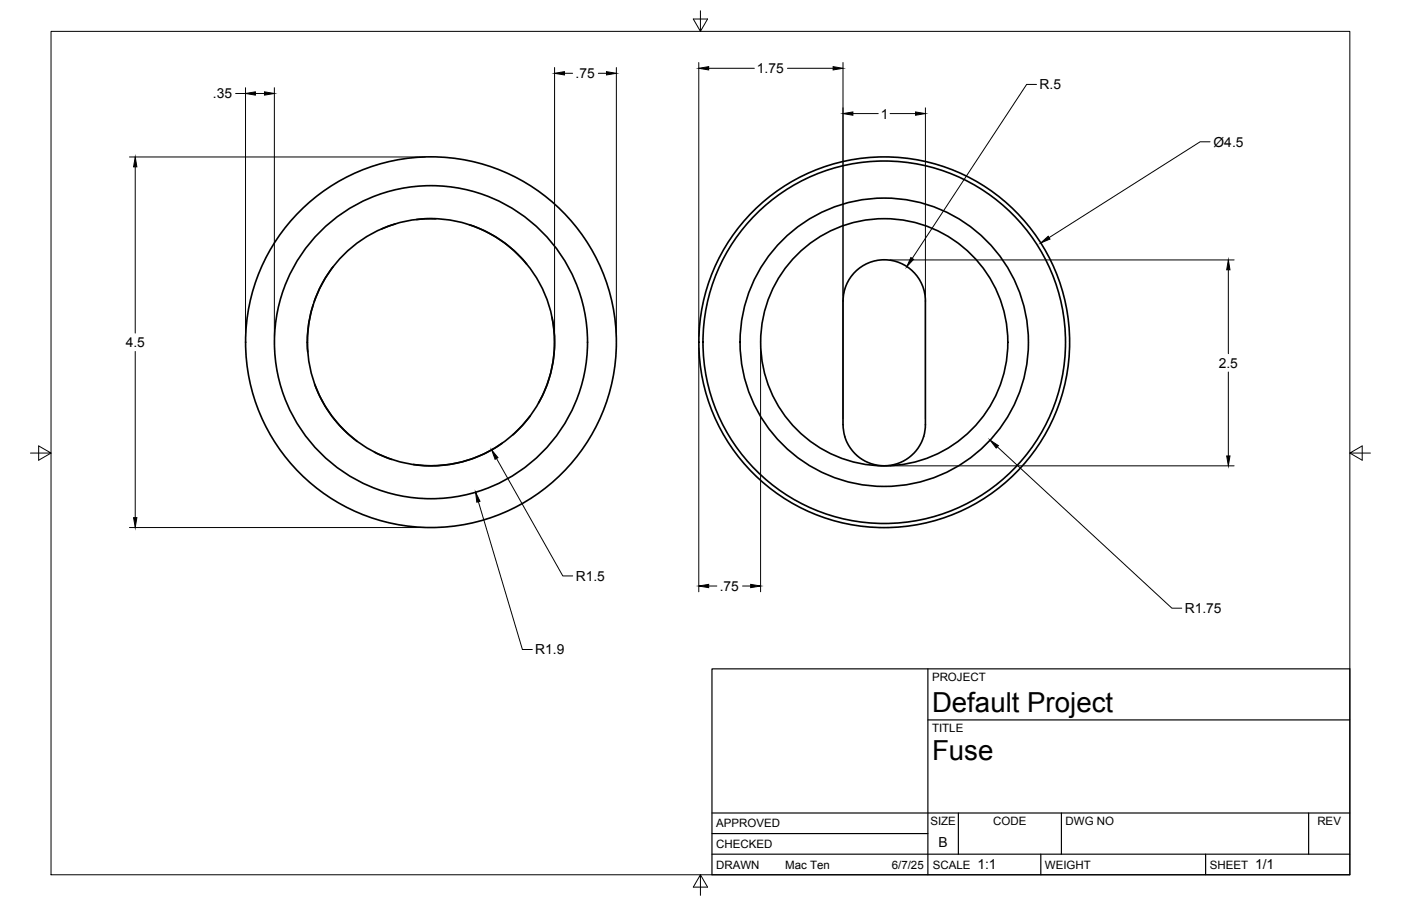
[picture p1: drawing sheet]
<svg xmlns="http://www.w3.org/2000/svg" width="432mm" height="279mm" viewBox="0 0 432 279" stroke-linecap="round" stroke-linejoin="round" font-family="sans-serif">
<!-- layer: Visible -->
<g fill="none" stroke="#000" stroke-width=".51">
<path d="M121.8 69.1l-4.2 1.5M134.3 67.5l-5.9 .2M144.7 69.3a38.4 38.4 0 0 1 17.6 12.1M96.5 93.9a37.8 37.8 0 0 0-1.7 14.6M102.7 82.3a37.4 37.4 0 0 0-5.9 10.8M170.2 97.9a38 38 0 0 1-4.2 26.4M97 118.5a38.1 38.1 0 0 0 13.1 17.6M115.4 139.4l5.4 2.3M154.8 136.7a38.1 38.1 0 0 1-27.4 6.6M163.4 128.2l-2.5 3.1-2.9 2.9M259.8 131v-38.2a12.7 12.7 0 0 1 12.7-12.7 12.7 12.7 0 0 1 12.7 12.7v38.2M259.8 130.9a12.7 12.7 0 0 0 12.7 12.7 12.7 12.7 0 0 0 12.7-12.7"/>
<circle cx="132.8" cy="105.5" r="48.3"/>
<circle cx="132.8" cy="105.5" r="38.1"/>
<circle cx="132.8" cy="105.5" r="57.2"/>
<circle cx="272.5" cy="105.5" r="38.1"/>
<circle cx="272.5" cy="105.5" r="44.5"/>
<circle cx="272.5" cy="105.5" r="55.9"/>
<circle cx="272.5" cy="105.5" r="57.2"/>
</g>
<!-- layer: Border -->
<path d="M15.7 9.7h400.3v260.1h-400.3zM215.9 3.3v6.4l-2.2-3.8h4.4l-2.2 3.8M9.4 139.7h6.3l-3.8-2.2v4.4l3.8-2.2M416 139.7l3.8 2.2v-4.4l-3.8 2.2h6.4M215.9 269.8l2.2 3.8h-4.4l2.2-3.8v6.3" fill="none" stroke="#000" stroke-width=".31"/>
<!-- layer: Titleblock -->
<path d="M219.4 206.3h196.6v63.5h-196.6zM286 206.3v63.5M286 222h130M219.4 257.1h66.6M219.4 250.7h196.6M295.4 250.7v12.7M327.1 250.7v12.7M403.3 250.7v12.7M219.4 263.4h196.6M320.8 263.4v6.4M371.6 263.4v6.4" fill="none" stroke="#000" stroke-width=".36"/>
<!-- layer: FD_Dimensions -->
<g fill="none" stroke="#000" stroke-width=".31">
<path d="M215.4 19.3v84.5M259.8 19.3v109.9M72.6 28.8h3.1M75.7 27.1v76.7M78.7 28.8h2.8M84.6 27.1v76.7M170.9 20.8v83M174 22.6h2.5M184.4 22.6h2.5M190 20.8v83M218.4 21.1h14.1M242.7 21.1h14.1"/>
<path d="M262.9 35h7.8M274.3 35h7.9M285.2 33.3v95.9M319.5 26h-3.1l-35.2 53.7M39.9 48.4h91.1M41.7 51.5v51.2M372.9 43.7h-3l-46.6 29.6M274.3 80.2h106.1M378.6 83.2v25.9M41.7 108.4v51.2M215.4 107.3v75.2M234.4 107.3v75.2"/>
<path d="M378.6 114.7v25.9M307.4 137.8l53.8 49.8h3M147.4 154.7l13.6 45.6h3.1M153 141.4l20.5 36.2h3M274.3 143.7h106.1M39.9 162.7h91.1M218.4 180.7h2.5M228.9 180.7h2.5"/>
</g>
<g fill="#000" stroke="#000" stroke-width=".31">
<path d="M75.7 28.8l3-.5v1zM81.5 28.3l3.1 .5-3.1 .5zM170.9 22.6l3.1-.5v1zM186.9 22.1l3.1 .5-3.1 .5zM215.4 21.1l3-.5v1zM256.8 20.6l3 .5-3 .5zM259.8 35l3.1-.5v1zM282.2 34.5l3 .5-3 .5zM41.7 48.4l.5 3.1h-1zM280.7 79.4l.9 .6-2.1 2.2zM320.8 74.9l2.3-2 .5 .8zM378.6 80.2l.5 3h-1z"/>
<path d="M305.1 135.7l2.6 1.7-.7 .8zM41.2 159.6h1l-.5 3.1zM146.6 151.8l1.3 2.8-.9 .3zM151.5 138.7l2 2.4-.9 .5zM378.1 140.6h1l-.5 3.1zM215.4 180.7l3-.5v1zM231.4 180.2l3 .5-3 .5z"/>
</g>
<g font-size="8.5">
<text x="287.3" y="219.5">Default Project</text>
<text x="287.3" y="234.5">Fuse</text>
</g>
<g font-size="4.3">
<text x="233.3" y="22.6">1.75</text>
<text x="177.4" y="24.1">.75</text>
<text x="320.4" y="27.5">R.5</text>
<text x="65.6" y="30.3">.35</text>
<text x="271.5" y="36.6">1</text>
<text x="374" y="45.2">Ø4.5</text>
<text x="38.8" y="107">4.5</text>
<text x="375.6" y="113.4">2.5</text>
<text x="177.4" y="179.1">R1.5</text>
<text x="221.8" y="182.2">.75</text>
<text x="365.2" y="189.1">R1.75</text>
<text x="165" y="201.8">R1.9</text>
<text x="289.3" y="261.2">B</text>
<text x="301.2" y="268.1">1:1</text>
<text x="386.8" y="268.1">1/1</text>
</g>
<g font-size="3.5">
<text x="287.3" y="210.1">PROJECT</text>
<text x="287.3" y="225.8">TITLE</text>
<text x="220.7" y="255.2">APPROVED</text>
<text x="286.7" y="254.5">SIZE</text>
<text x="306.1" y="254.5">CODE</text>
<text x="328.4" y="254.5">DWG NO</text>
<text x="406" y="254.5">REV</text>
<text x="220.7" y="261.5">CHECKED</text>
<text x="220.7" y="267.9">DRAWN</text>
<text x="242" y="267.9">Mac Ten</text>
<text x="274.8" y="267.9">6/7/25</text>
<text x="287.5" y="267.9">SCALE</text>
<text x="322.1" y="267.9">WEIGHT</text>
<text x="372.9" y="267.9">SHEET</text>
</g>
</svg>
